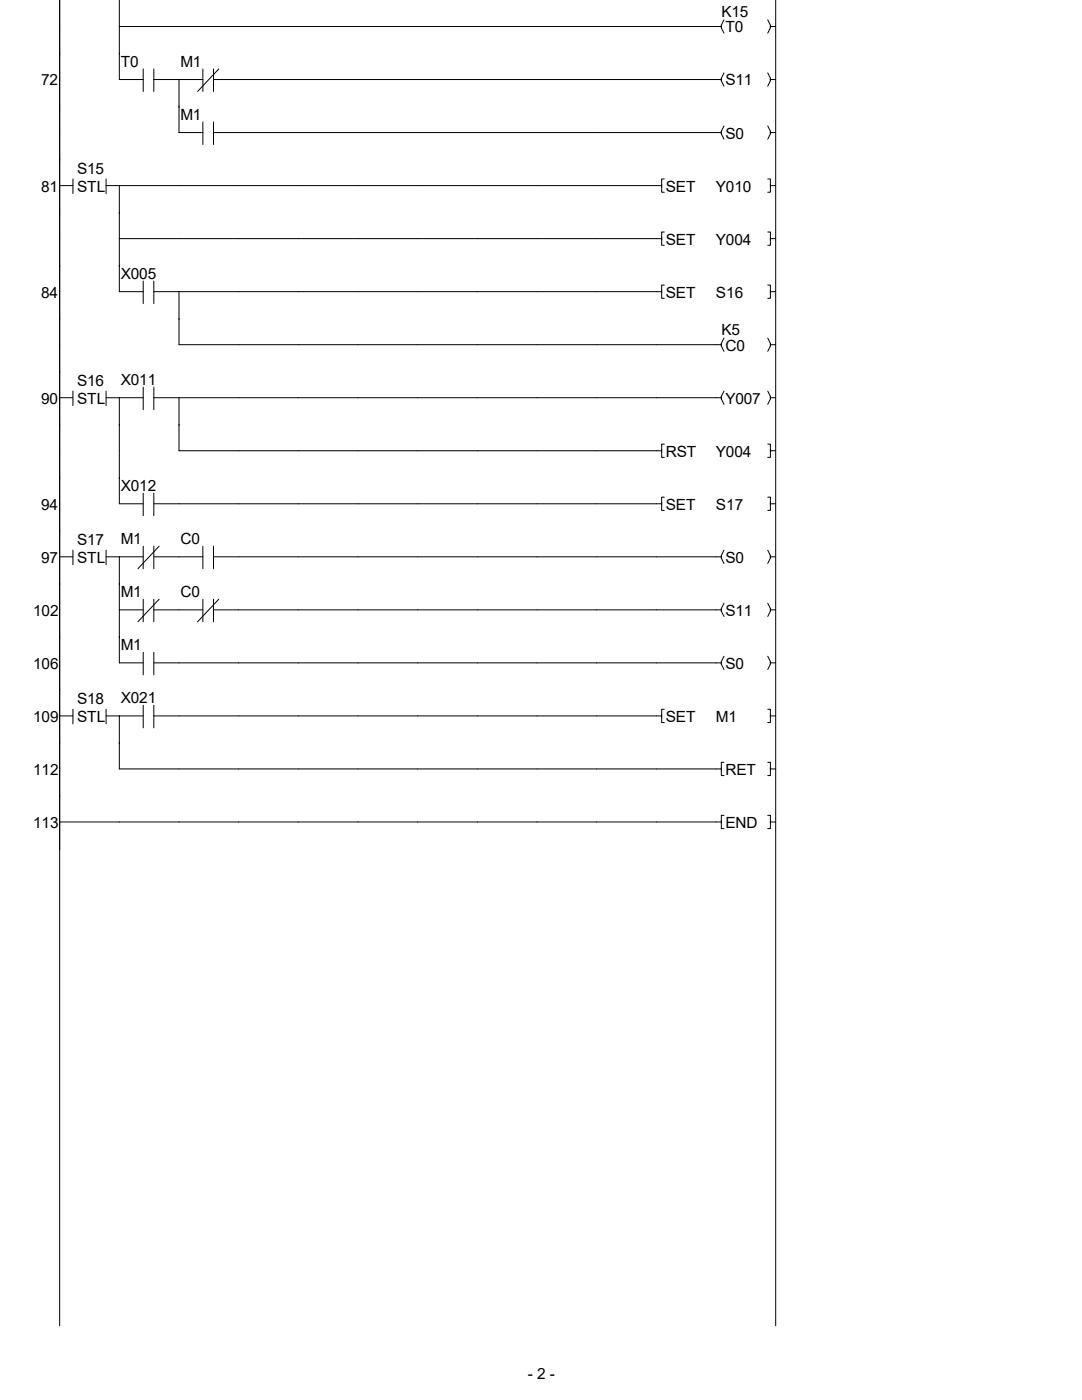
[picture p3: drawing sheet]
<svg xmlns="http://www.w3.org/2000/svg" width="216mm" height="279mm" viewBox="0 0 216 279" stroke-linecap="round" stroke-linejoin="round" font-family="sans-serif">
<g fill="none" stroke="#000" stroke-width=".2">
<path d="M11.9 0v264.6M23.8 0v15.9h4.8M23.8 5.3h120.1M28.6 13.8v4.5M30.7 15.9h9.8M30.7 13.8v4.5M35.7 15.9v10.6h4.8M40.5 13.8v4.5M42.6 15.9h101.3M42.6 13.8v4.5M43.7 13.8l-4.3 4.5M143.9 5v.6l.6 1"/>
<path d="M143.9 15.6v.5l.6 1.1M144.5 4l-.6 1v.6M144.5 14.6l-.6 1v.5M153.2 4l.5 1v.6M153.2 14.6l.5 1v.5M153.7 5v.6l-.5 1M153.7 15.6v.5l-.5 1.1M153.7 5.3h1.1M153.7 15.9h1.1M154.8 0v264.6M11.9 37h2.7M14.6 35.7v2.9"/>
<path d="M21.2 35.7v2.9M21.2 37h110.8M23.8 37v21.2h4.8M40.5 24.3v4.5M42.6 24.3v4.5M42.6 26.5h101.3M132 36.8v1.6h.6M132.6 35.7h-.6v1.6M143.9 26.2v.5l.6 1.1M144.5 25.1l-.6 1.1v.5M153.2 25.1l.5 1.1v.5M153.2 35.7h.5v1.6"/>
<path d="M153.7 26.2v.5l-.5 1.1M153.7 36.8v1.6h-.5M153.7 26.5h1.1M153.7 37h1.1M23.8 47.6h108.2M28.6 56.1v4.5M30.7 56.1v4.5M30.7 58.2h101.3M35.7 58.2v10.6h108.2M132 47.4v1.5h.6M132 57.9v1.6h.6M132.6 46.3h-.6v1.6"/>
<path d="M132.6 56.9h-.6v1.6M153.2 46.3h.5v1.6M153.2 56.9h.5v1.6M153.7 47.4v1.5h-.5M153.7 57.9v1.6h-.5M153.7 47.6h1.1M153.7 58.2h1.1M11.9 79.4h2.7M14.6 78.1v2.9M21.2 78.1v2.9M21.2 79.4h7.4M23.8 79.4v21.1h4.8"/>
<path d="M28.6 77.3v4.5M30.7 77.3v4.5M30.7 79.4h113.2M35.7 79.4v10.6h96.3M143.9 68.5v.6l.6 1M143.9 79.1v.5l.6 1.1M144.5 67.5l-.6 1v.6M144.5 78.1l-.6 1v.5M153.2 67.5l.5 1v.6M153.2 78.1l.5 1v.5M153.7 68.5v.6l-.5 1M153.7 79.1v.5l-.5 1.1"/>
<path d="M153.7 68.8h1.1M153.7 79.4h1.1M28.6 98.4v4.5M30.7 98.4v4.5M132 89.7v1.6h.6M132.6 88.6h-.6v1.6M132.6 99.2h-.6v1.6M153.2 88.6h.5v1.6M153.2 99.2h.5v1.6M153.7 89.7v1.6h-.5M153.7 90h1.1M11.9 111.1h2.7"/>
<path d="M14.6 109.8v2.9M21.2 109.8v2.9M21.2 111.1h7.4M23.8 111.1v21.2h4.8M28.6 109v4.5M28.6 119.6v4.5M30.7 109v4.5M30.7 119.6v4.5M30.7 100.5h101.3M30.7 111.1h9.8M31.7 109l-4.2 4.5M31.7 119.6l-4.2 4.5"/>
<path d="M40.5 109v4.5M40.5 119.6v4.5M42.6 109v4.5M42.6 119.6v4.5M42.6 111.1h101.3M43.7 119.6l-4.3 4.5M132 100.3v1.6h.6M143.9 110.9v.5l.6 1M144.5 109.8l-.6 1.1v.5M153.2 109.8l.5 1.1v.5M153.7 100.3v1.6h-.5M153.7 110.9v.5l-.5 1"/>
<path d="M153.7 100.5h1.1M153.7 111.1h1.1M23.8 121.7h4.8M28.6 130.2v4.5M30.7 130.2v4.5M30.7 121.7h9.8M30.7 132.3h113.2M42.6 121.7h101.3M143.9 121.4v.6l.6 1M143.9 132v.6l.6 1M144.5 120.4l-.6 1v.6M144.5 131l-.6 1v.6"/>
<path d="M153.2 120.4l.5 1v.6M153.2 131l.5 1v.6M153.7 121.4v.6l-.5 1M153.7 132v.6l-.5 1M153.7 121.7h1.1M153.7 132.3h1.1M11.9 142.9h2.7M14.6 141.6v2.9M21.2 141.6v2.9M21.2 142.9h7.4M23.8 142.9v10.6h120.1M28.6 140.8v4.5"/>
<path d="M30.7 140.8v4.5M30.7 142.9h101.3M132 142.6v1.6h.6M132.6 141.6h-.6v1.5M143.9 153.2v1.6h.6M144.5 152.1h-.6v1.6M153.2 141.6h.5v1.5M153.2 152.1h.5v1.6M153.7 142.6v1.6h-.5M153.7 153.2v1.6h-.5M153.7 142.9h1.1M153.7 153.5h1.1"/>
<path d="M11.9 164h132M143.9 163.8v1.6h.6M144.5 162.7h-.6v1.6M153.2 162.7h.5v1.6M153.7 163.8v1.6h-.5M153.7 164h1.1"/>
</g>
<g font-size="3.1">
<text x="143.9" y="3.3">K15</text>
<text x="144.7" y="6.5">T0</text>
<text x="8.2" y="17.1">72</text>
<text x="24.1" y="13.3">T0</text>
<text x="36" y="13.3">M1</text>
<text x="144.7" y="17.1">S11</text>
<text x="36" y="23.9">M1</text>
<text x="144.7" y="27.6">S0</text>
<text x="15.4" y="34.8">S15</text>
<text x="8.2" y="38.2">81</text>
<text x="15.4" y="38.2">STL</text>
<text x="132.8" y="38.2">SET</text>
<text x="142.9" y="38.2">Y010</text>
<text x="132.8" y="48.8">SET</text>
<text x="142.9" y="48.8">Y004</text>
<text x="8.2" y="59.4">84</text>
<text x="24.1" y="55.7">X005</text>
<text x="132.8" y="59.4">SET</text>
<text x="142.9" y="59.4">S16</text>
<text x="143.9" y="66.8">K5</text>
<text x="144.7" y="70">C0</text>
<text x="15.4" y="77.1">S16</text>
<text x="24.1" y="76.8">X011</text>
<text x="8.2" y="80.6">90</text>
<text x="15.4" y="80.6">STL</text>
<text x="144.7" y="80.6">Y007</text>
<text x="132.8" y="91.1">RST</text>
<text x="142.9" y="91.1">Y004</text>
<text x="8.2" y="101.7">94</text>
<text x="24.1" y="98">X012</text>
<text x="132.8" y="101.7">SET</text>
<text x="142.9" y="101.7">S17</text>
<text x="8.2" y="112.3">97</text>
<text x="15.4" y="108.8">S17</text>
<text x="15.4" y="112.3">STL</text>
<text x="24.1" y="108.6">M1</text>
<text x="36" y="108.6">C0</text>
<text x="144.7" y="112.3">S0</text>
<text x="24.1" y="119.2">M1</text>
<text x="36" y="119.2">C0</text>
<text x="6.6" y="122.9">102</text>
<text x="144.7" y="122.9">S11</text>
<text x="24.1" y="129.8">M1</text>
<text x="6.6" y="133.5">106</text>
<text x="144.7" y="133.5">S0</text>
<text x="15.4" y="140.6">S18</text>
<text x="24.1" y="140.3">X021</text>
<text x="6.6" y="144.1">109</text>
<text x="15.4" y="144.1">STL</text>
<text x="132.8" y="144.1">SET</text>
<text x="142.9" y="144.1">M1</text>
<text x="6.6" y="154.6">112</text>
<text x="144.7" y="154.6">RET</text>
<text x="6.6" y="165.2">113</text>
<text x="144.7" y="165.2">END</text>
<text x="105.3" y="275.3">- 2 -</text>
</g>
</svg>
